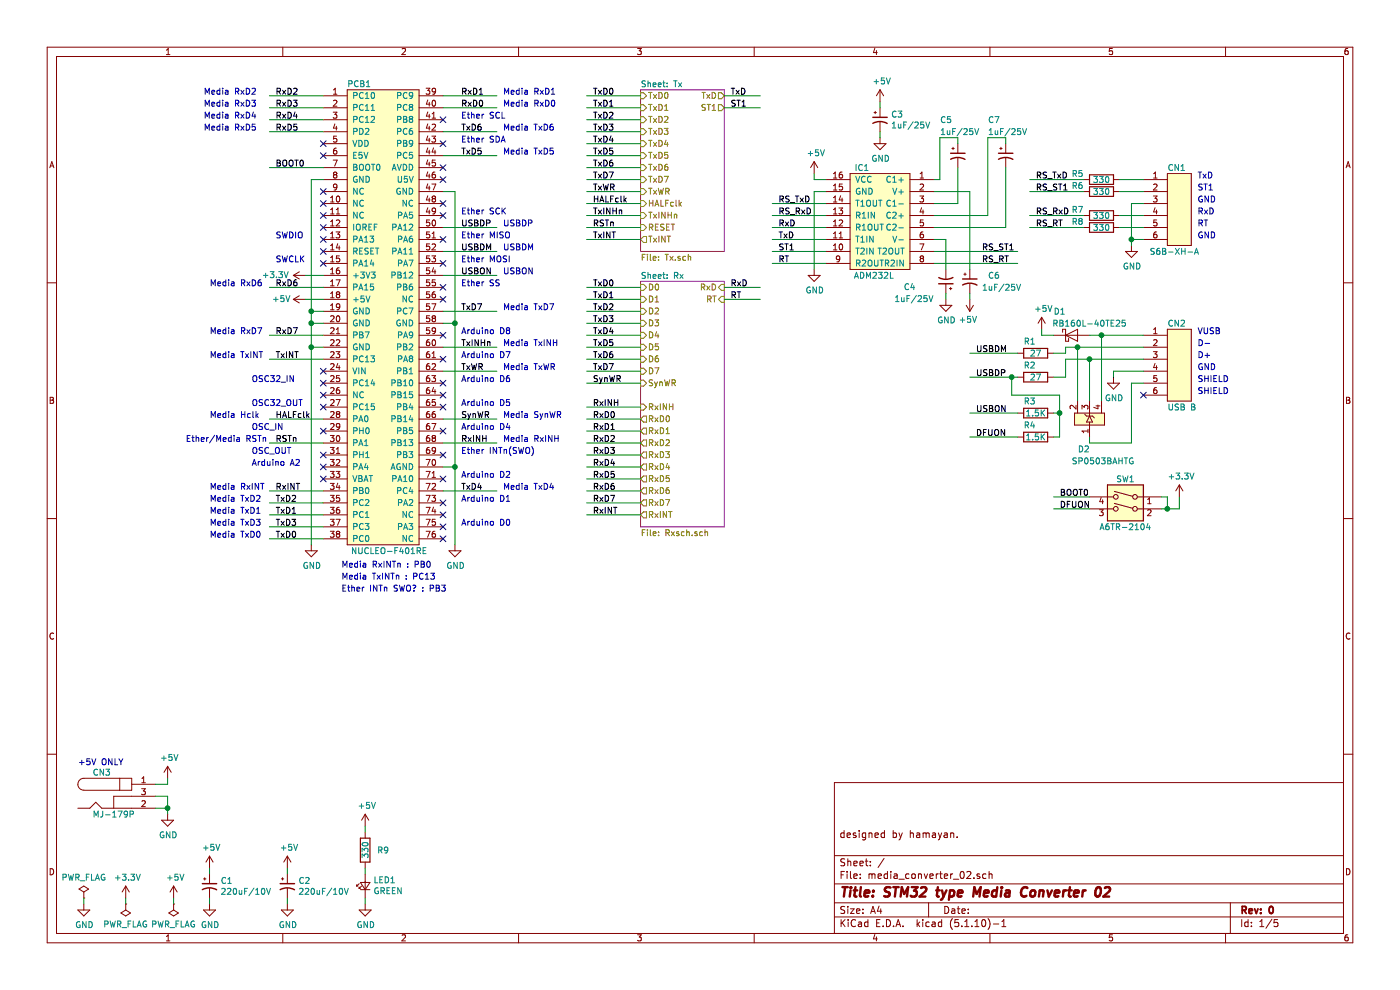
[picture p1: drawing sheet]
EESchema Schematic File Version 4
EELAYER 30 0
EELAYER END
$Descr A4 11693 8268
encoding utf-8
Sheet 1 5
Title "STM32 type Media Converter 02"
Date ""
Rev "0"
Comp ""
Comment1 "designed by hamayan."
Comment2 ""
Comment3 ""
Comment4 ""
$EndDescr
$Comp
L power:GND #PWR01
U 1 1
P 700 7550
F 0 "#PWR01" H 700 7300 50  0001 C CNN
F 1 "GND" H 705 7377 50  0000 C CNN
F 2 "" H 700 7550 50  0001 C CNN
F 3 "" H 700 7550 50  0001 C CNN
	1    700  7550
	1    0    0    -1  
$EndComp
$Comp
L power:PWR_FLAG #FLG01
U 1 1
P 700 7500
F 0 "#FLG01" H 700 7575 50  0001 C CNN
F 1 "PWR_FLAG" H 700 7673 50  0000 C CNN
F 2 "" H 700 7500 50  0001 C CNN
F 3 "~" H 700 7500 50  0001 C CNN
	1    700  7500
	1    0    0    -1  
$EndComp
Wire Wire Line
	700  7500 700  7550
$Comp
L capacitor:CP1_Small C1
U 1 1
P 1750 7400
F 0 "C1" H 1841 7446 50  0000 L CNN
F 1 "220uF/10V" H 1841 7355 50  0000 L CNN
F 2 "footprint:CP_Radial_D8.25mm_P3.80mm" H 1750 7400 50  0001 C CNN
F 3 "" H 1750 7400 50  0001 C CNN
	1    1750 7400
	1    0    0    -1  
$EndComp
$Comp
L power:GND #PWR05
U 1 1
P 1750 7550
F 0 "#PWR05" H 1750 7300 50  0001 C CNN
F 1 "GND" H 1755 7377 50  0000 C CNN
F 2 "" H 1750 7550 50  0001 C CNN
F 3 "" H 1750 7550 50  0001 C CNN
	1    1750 7550
	1    0    0    -1  
$EndComp
Wire Wire Line
	1750 7250 1750 7300
Wire Wire Line
	1750 7500 1750 7550
$Sheet
S 5350 2350 700  2050
U 6461D3AD
F0 "Rx" 50
F1 "Rxsch.sch" 50
F2 "D0" I L 5350 2400 50 
F3 "D1" I L 5350 2500 50 
F4 "D2" I L 5350 2600 50 
F5 "D3" I L 5350 2700 50 
F6 "D4" I L 5350 2800 50 
F7 "D5" I L 5350 2900 50 
F8 "D6" I L 5350 3000 50 
F9 "D7" I L 5350 3100 50 
F10 "SynWR" I L 5350 3200 50 
F11 "RxD" I R 6050 2400 50 
F12 "RT" I R 6050 2500 50 
F13 "RxINH" I L 5350 3400 50 
F14 "RxINT" O L 5350 4300 50 
F15 "RxD0" O L 5350 3500 50 
F16 "RxD1" O L 5350 3600 50 
F17 "RxD2" O L 5350 3700 50 
F18 "RxD3" O L 5350 3800 50 
F19 "RxD4" O L 5350 3900 50 
F20 "RxD5" O L 5350 4000 50 
F21 "RxD6" O L 5350 4100 50 
F22 "RxD7" O L 5350 4200 50 
$EndSheet
$Sheet
S 5350 750  700  1350
U 61D6B769
F0 "Tx" 50
F1 "Tx.sch" 50
F2 "TxD0" I L 5350 800 50 
F3 "TxD1" I L 5350 900 50 
F4 "TxD2" I L 5350 1000 50 
F5 "TxD3" I L 5350 1100 50 
F6 "TxD4" I L 5350 1200 50 
F7 "TxD5" I L 5350 1300 50 
F8 "TxD6" I L 5350 1400 50 
F9 "TxD7" I L 5350 1500 50 
F10 "TxWR" I L 5350 1600 50 
F11 "HALFclk" I L 5350 1700 50 
F12 "TxINHn" I L 5350 1800 50 
F13 "RESET" I L 5350 1900 50 
F14 "TxINT" O L 5350 2000 50 
F15 "TxD" O R 6050 800 50 
F16 "ST1" O R 6050 900 50 
$EndSheet
Text Notes 1550 3700 0    50   ~ 0
Ether/Media RSTn
Text Notes 3850 2200 0    50   ~ 0
Ether MOSI
Text Notes 3850 2000 0    50   ~ 0
Ether MISO
Text Notes 3850 1800 0    50   ~ 0
Ether SCK
Text Notes 3850 3800 0    50   ~ 0
Ether INTn(SWO)
Text Notes 3850 2400 0    50   ~ 0
Ether SS
Text Notes 3850 1000 0    50   ~ 0
Ether SCL
Text Notes 3850 1200 0    50   ~ 0
Ether SDA
Text Notes 4200 2600 0    50   ~ 0
Media TxD7
Text Notes 4200 1100 0    50   ~ 0
Media TxD6
Text Notes 4200 1300 0    50   ~ 0
Media TxD5
Text Notes 4200 4100 0    50   ~ 0
Media TxD4
Text Notes 1750 4400 0    50   ~ 0
Media TxD3
Text Notes 1750 4200 0    50   ~ 0
Media TxD2
Text Notes 1750 4300 0    50   ~ 0
Media TxD1
Text Notes 1750 4500 0    50   ~ 0
Media TxD0
Text Notes 4200 3100 0    50   ~ 0
Media TxWR
Text Notes 1750 3500 0    50   ~ 0
Media Hclk
Text Notes 4200 2900 0    50   ~ 0
Media TxINH
Text Notes 4200 900  0    50   ~ 0
Media RxD0
Text Notes 4200 800  0    50   ~ 0
Media RxD1
Text Notes 1700 800  0    50   ~ 0
Media RxD2
Text Notes 1700 900  0    50   ~ 0
Media RxD3
Text Notes 1700 1000 0    50   ~ 0
Media RxD4
Text Notes 1700 1100 0    50   ~ 0
Media RxD5
Text Notes 1750 2400 0    50   ~ 0
Media RxD6
Text Notes 1750 2800 0    50   ~ 0
Media RxD7
Text Notes 4200 3500 0    50   ~ 0
Media SynWR
Text Notes 4200 3700 0    50   ~ 0
Media RxINH
Text Notes 2100 3800 0    50   ~ 0
OSC_OUT
Text Notes 2100 3600 0    50   ~ 0
OSC_IN
$Comp
L power:GND #PWR010
U 1 1
P 2600 4550
F 0 "#PWR010" H 2600 4300 50  0001 C CNN
F 1 "GND" H 2605 4377 50  0000 C CNN
F 2 "" H 2600 4550 50  0001 C CNN
F 3 "" H 2600 4550 50  0001 C CNN
	1    2600 4550
	1    0    0    -1  
$EndComp
$Comp
L power:GND #PWR011
U 1 1
P 3800 4550
F 0 "#PWR011" H 3800 4300 50  0001 C CNN
F 1 "GND" H 3805 4377 50  0000 C CNN
F 2 "" H 3800 4550 50  0001 C CNN
F 3 "" H 3800 4550 50  0001 C CNN
	1    3800 4550
	1    0    0    -1  
$EndComp
$Comp
L power:+5V #PWR09
U 1 1
P 2550 2500
F 0 "#PWR09" H 2550 2350 50  0001 C CNN
F 1 "+5V" V 2550 2700 50  0000 C CNN
F 2 "" H 2550 2500 50  0001 C CNN
F 3 "" H 2550 2500 50  0001 C CNN
	1    2550 2500
	0    -1   -1   0   
$EndComp
Wire Wire Line
	2250 1400 2700 1400
Text Label 2300 1400 0    50   ~ 0
BOOT0
Wire Wire Line
	3700 800  4150 800 
Wire Wire Line
	3700 900  4150 900 
Wire Wire Line
	3700 1100 4150 1100
Wire Wire Line
	3700 1300 4150 1300
Wire Wire Line
	3700 2600 4150 2600
Wire Wire Line
	3700 2900 4150 2900
Wire Wire Line
	3700 3100 4150 3100
Wire Wire Line
	3700 4100 4150 4100
Text Label 3850 800  0    50   ~ 0
RxD1
Text Label 3850 900  0    50   ~ 0
RxD0
Text Label 3850 1100 0    50   ~ 0
TxD6
Text Label 3850 1300 0    50   ~ 0
TxD5
Text Label 3850 2600 0    50   ~ 0
TxD7
Text Label 3850 2900 0    50   ~ 0
TxINHn
Text Label 3850 3100 0    50   ~ 0
TxWR
Text Label 3850 4100 0    50   ~ 0
TxD4
Wire Wire Line
	2250 800  2700 800 
Wire Wire Line
	2250 900  2700 900 
Wire Wire Line
	2250 1000 2700 1000
Wire Wire Line
	2250 1100 2700 1100
Wire Wire Line
	2250 2400 2700 2400
Wire Wire Line
	2250 2800 2700 2800
Wire Wire Line
	2250 3500 2700 3500
Wire Wire Line
	2250 3700 2700 3700
Wire Wire Line
	2250 4200 2700 4200
Wire Wire Line
	2250 4300 2700 4300
Wire Wire Line
	2250 4400 2700 4400
Wire Wire Line
	2250 4500 2700 4500
Text Label 2300 800  0    50   ~ 0
RxD2
Text Label 2300 900  0    50   ~ 0
RxD3
Text Label 2300 1000 0    50   ~ 0
RxD4
Text Label 2300 1100 0    50   ~ 0
RxD5
Text Label 2300 2400 0    50   ~ 0
RxD6
Text Label 2300 2800 0    50   ~ 0
RxD7
Text Label 2300 3500 0    50   ~ 0
HALFclk
Text Label 2300 3700 0    50   ~ 0
RSTn
Text Label 2300 4200 0    50   ~ 0
TxD2
Text Label 2300 4300 0    50   ~ 0
TxD1
Text Label 2300 4400 0    50   ~ 0
TxD3
Text Label 2300 4500 0    50   ~ 0
TxD0
Wire Wire Line
	2250 3000 2700 3000
Wire Wire Line
	2250 4100 2700 4100
Text Label 2300 3000 0    50   ~ 0
TxINT
Text Label 2300 4100 0    50   ~ 0
RxINT
Text Notes 2850 4750 0    50   ~ 0
Media RxINTn : PB0
Text Notes 2850 4850 0    50   ~ 0
Media TxINTn : PC13
Text Notes 2850 4950 0    50   ~ 0
Ether INTn SWO? : PB3
Text Notes 2300 2000 0    50   ~ 0
SWDIO
Text Notes 2300 2200 0    50   ~ 0
SWCLK
Wire Wire Line
	4900 1300 5350 1300
Text Label 4950 1300 0    50   ~ 0
TxD5
Wire Wire Line
	4900 1400 5350 1400
Text Label 4950 1400 0    50   ~ 0
TxD6
Wire Wire Line
	4900 3600 5350 3600
Wire Wire Line
	4900 3500 5350 3500
Text Label 4950 3600 0    50   ~ 0
RxD1
Text Label 4950 3500 0    50   ~ 0
RxD0
Wire Wire Line
	4900 1500 5350 1500
Text Label 4950 1500 0    50   ~ 0
TxD7
Wire Wire Line
	4900 1800 5350 1800
Wire Wire Line
	4900 1600 5350 1600
Text Label 4950 1600 0    50   ~ 0
TxWR
Wire Wire Line
	4900 1200 5350 1200
Text Label 4950 1200 0    50   ~ 0
TxD4
Text Label 4950 3700 0    50   ~ 0
RxD2
Text Label 4950 3800 0    50   ~ 0
RxD3
Text Label 4950 3900 0    50   ~ 0
RxD4
Text Label 4950 4000 0    50   ~ 0
RxD5
Wire Wire Line
	4900 3700 5350 3700
Wire Wire Line
	4900 3800 5350 3800
Wire Wire Line
	4900 3900 5350 3900
Wire Wire Line
	4900 4000 5350 4000
Text Label 4950 1000 0    50   ~ 0
TxD2
Text Label 4950 900  0    50   ~ 0
TxD1
Text Label 4950 1100 0    50   ~ 0
TxD3
Text Label 4950 800  0    50   ~ 0
TxD0
Wire Wire Line
	4900 800  5350 800 
Wire Wire Line
	4900 900  5350 900 
Wire Wire Line
	4900 1000 5350 1000
Wire Wire Line
	4900 1100 5350 1100
Text Label 4950 1700 0    50   ~ 0
HALFclk
Text Label 4950 1900 0    50   ~ 0
RSTn
Text Label 4950 2000 0    50   ~ 0
TxINT
Text Label 4950 4300 0    50   ~ 0
RxINT
Wire Wire Line
	4900 4300 5350 4300
Wire Wire Line
	4900 1900 5350 1900
Wire Wire Line
	4900 2000 5350 2000
Wire Wire Line
	4900 4200 5350 4200
Text Label 4950 4200 0    50   ~ 0
RxD7
Wire Wire Line
	4900 4100 5350 4100
Text Label 4950 4100 0    50   ~ 0
RxD6
Wire Wire Line
	4900 2900 5350 2900
Wire Wire Line
	4900 3000 5350 3000
Text Label 4950 3000 0    50   ~ 0
TxD6
Wire Wire Line
	4900 3100 5350 3100
Text Label 4950 3100 0    50   ~ 0
TxD7
Wire Wire Line
	4900 2800 5350 2800
Text Label 4950 2800 0    50   ~ 0
TxD4
Text Label 4950 2600 0    50   ~ 0
TxD2
Text Label 4950 2500 0    50   ~ 0
TxD1
Text Label 4950 2700 0    50   ~ 0
TxD3
Text Label 4950 2400 0    50   ~ 0
TxD0
Wire Wire Line
	4900 2400 5350 2400
Wire Wire Line
	4900 2500 5350 2500
Wire Wire Line
	4900 2600 5350 2600
Wire Wire Line
	4900 2700 5350 2700
Wire Wire Line
	3700 3700 4150 3700
Text Label 3850 3700 0    50   ~ 0
RxINH
Wire Wire Line
	4900 3400 5350 3400
Text Label 4950 3400 0    50   ~ 0
RxINH
Wire Wire Line
	3700 3500 4150 3500
Text Label 3850 3500 0    50   ~ 0
SynWR
Wire Wire Line
	4900 3200 5350 3200
Text Label 4950 3200 0    50   ~ 0
SynWR
Wire Wire Line
	4900 1700 5350 1700
Text Label 4950 2900 0    50   ~ 0
TxD5
Text Notes 4200 1900 0    50   ~ 0
USBDP
Text Notes 4200 2100 0    50   ~ 0
USBDM
Text Notes 4200 2300 0    50   ~ 0
USBON
Text Notes 2100 3200 0    50   ~ 0
OSC32_IN
Text Notes 2100 3400 0    50   ~ 0
OSC32_OUT
Wire Wire Line
	3700 1900 4150 1900
Wire Wire Line
	3700 2100 4150 2100
Text Label 3850 1900 0    50   ~ 0
USBDP
Text Label 3850 2100 0    50   ~ 0
USBDM
Wire Wire Line
	3700 2300 4150 2300
Text Label 3850 2300 0    50   ~ 0
USBON
Text Notes 1750 3000 0    50   ~ 0
Media TxINT
Text Notes 1750 4100 0    50   ~ 0
Media RxINT
$Comp
L IC:ADM232L IC1
U 1 1
P 7350 1850
F 0 "IC1" H 7500 2300 50  0000 C CNN
F 1 "ADM232L" H 7400 1400 50  0000 C CNN
F 2 "footprint:ic_DIP-16_W7.62mm" H 7300 1900 60  0001 C CNN
F 3 "" H 7300 1900 60  0001 C CNN
	1    7350 1850
	-1   0    0    -1  
$EndComp
$Comp
L capacitor:CP1_Small C3
U 1 1
P 7350 1000
F 0 "C3" H 7441 1046 50  0000 L CNN
F 1 "1uF/25V" H 7441 955 50  0000 L CNN
F 2 "footprint:CP_D3R5_P2R5" H 7350 1000 50  0001 C CNN
F 3 "" H 7350 1000 50  0001 C CNN
	1    7350 1000
	1    0    0    -1  
$EndComp
$Comp
L power:+5V #PWR014
U 1 1
P 7350 850
F 0 "#PWR014" H 7350 700 50  0001 C CNN
F 1 "+5V" H 7365 1023 50  0000 C CNN
F 2 "" H 7350 850 50  0001 C CNN
F 3 "" H 7350 850 50  0001 C CNN
	1    7350 850 
	1    0    0    -1  
$EndComp
$Comp
L power:GND #PWR015
U 1 1
P 7350 1150
F 0 "#PWR015" H 7350 900 50  0001 C CNN
F 1 "GND" H 7355 977 50  0000 C CNN
F 2 "" H 7350 1150 50  0001 C CNN
F 3 "" H 7350 1150 50  0001 C CNN
	1    7350 1150
	1    0    0    -1  
$EndComp
Wire Wire Line
	7350 850  7350 900 
Wire Wire Line
	7350 1100 7350 1150
$Comp
L capacitor:CP1_Small C5
U 1 1
P 8000 1300
F 0 "C5" H 7850 1600 50  0000 L CNN
F 1 "1uF/25V" H 7850 1500 50  0000 L CNN
F 2 "footprint:CP_D3R5_P2R5" H 8000 1300 50  0001 C CNN
F 3 "" H 8000 1300 50  0001 C CNN
	1    8000 1300
	1    0    0    -1  
$EndComp
Wire Wire Line
	7800 1500 7850 1500
Wire Wire Line
	7850 1500 7850 1150
Wire Wire Line
	7850 1150 8000 1150
Wire Wire Line
	8000 1150 8000 1200
Wire Wire Line
	8000 1700 7800 1700
Wire Wire Line
	8000 1400 8000 1700
$Comp
L capacitor:CP1_Small C7
U 1 1
P 8400 1300
F 0 "C7" H 8250 1600 50  0000 L CNN
F 1 "1uF/25V" H 8250 1500 50  0000 L CNN
F 2 "footprint:CP_D3R5_P2R5" H 8400 1300 50  0001 C CNN
F 3 "" H 8400 1300 50  0001 C CNN
	1    8400 1300
	1    0    0    -1  
$EndComp
Wire Wire Line
	7800 1800 8250 1800
Wire Wire Line
	8250 1800 8250 1150
Wire Wire Line
	8250 1150 8400 1150
Wire Wire Line
	8400 1150 8400 1200
Wire Wire Line
	7800 1900 8400 1900
Wire Wire Line
	8400 1900 8400 1400
$Comp
L capacitor:CP1_Small C4
U 1 1
P 7900 2350
F 0 "C4" H 8150 2400 50  0000 L CNN
F 1 "1uF/25V" H 8000 2500 50  0000 L CNN
F 2 "footprint:CP_D3R5_P2R5" H 7900 2350 50  0001 C CNN
F 3 "" H 7900 2350 50  0001 C CNN
	1    7900 2350
	-1   0    0    1   
$EndComp
Wire Wire Line
	7900 2250 7900 2000
Wire Wire Line
	7900 2000 7800 2000
$Comp
L power:GND #PWR016
U 1 1
P 7900 2500
F 0 "#PWR016" H 7900 2250 50  0001 C CNN
F 1 "GND" H 7905 2327 50  0000 C CNN
F 2 "" H 7900 2500 50  0001 C CNN
F 3 "" H 7900 2500 50  0001 C CNN
	1    7900 2500
	1    0    0    -1  
$EndComp
Wire Wire Line
	7900 2450 7900 2500
$Comp
L capacitor:CP1_Small C6
U 1 1
P 8100 2350
F 0 "C6" H 8250 2400 50  0000 L CNN
F 1 "1uF/25V" H 8200 2300 50  0000 L CNN
F 2 "footprint:CP_D3R5_P2R5" H 8100 2350 50  0001 C CNN
F 3 "" H 8100 2350 50  0001 C CNN
	1    8100 2350
	1    0    0    -1  
$EndComp
Wire Wire Line
	8100 2250 8100 1600
Wire Wire Line
	8100 1600 7800 1600
$Comp
L power:+5V #PWR017
U 1 1
P 8100 2500
F 0 "#PWR017" H 8100 2350 50  0001 C CNN
F 1 "+5V" H 8115 2673 50  0000 C CNN
F 2 "" H 8100 2500 50  0001 C CNN
F 3 "" H 8100 2500 50  0001 C CNN
	1    8100 2500
	-1   0    0    1   
$EndComp
Wire Wire Line
	8100 2450 8100 2500
Wire Wire Line
	7800 2200 8500 2200
Text Label 8200 2100 0    50   ~ 0
RS_ST1
Wire Wire Line
	7800 2100 8500 2100
Text Label 8200 2200 0    50   ~ 0
RS_RT
Wire Wire Line
	6900 2200 6450 2200
Wire Wire Line
	6900 2100 6450 2100
Wire Wire Line
	6900 2000 6450 2000
Wire Wire Line
	6900 1900 6450 1900
Wire Wire Line
	6900 1800 6450 1800
Wire Wire Line
	6900 1700 6450 1700
$Comp
L power:+5V #PWR012
U 1 1
P 6800 1450
F 0 "#PWR012" H 6800 1300 50  0001 C CNN
F 1 "+5V" H 6815 1623 50  0000 C CNN
F 2 "" H 6800 1450 50  0001 C CNN
F 3 "" H 6800 1450 50  0001 C CNN
	1    6800 1450
	1    0    0    -1  
$EndComp
Wire Wire Line
	6900 1500 6800 1500
Wire Wire Line
	6800 1500 6800 1450
$Comp
L power:GND #PWR013
U 1 1
P 6800 2250
F 0 "#PWR013" H 6800 2000 50  0001 C CNN
F 1 "GND" H 6805 2077 50  0000 C CNN
F 2 "" H 6800 2250 50  0001 C CNN
F 3 "" H 6800 2250 50  0001 C CNN
	1    6800 2250
	1    0    0    -1  
$EndComp
Wire Wire Line
	6800 2250 6800 1600
Wire Wire Line
	6800 1600 6900 1600
Text Label 6500 2200 0    50   ~ 0
RT
Text Label 6500 2100 0    50   ~ 0
ST1
Text Label 6500 2000 0    50   ~ 0
TxD
Text Label 6500 1700 0    50   ~ 0
RS_TxD
Text Label 6500 1800 0    50   ~ 0
RS_RxD
Text Label 6500 1900 0    50   ~ 0
RxD
$Comp
L connectors:6PIN CN1
U 1 1
P 9850 1750
F 0 "CN1" H 9750 2100 50  0000 L CNN
F 1 "S6B-XH-A" H 9600 1400 50  0000 L CNN
F 2 "footprint:cn_S6B-XH-A" H 9850 500 60  0001 C CNN
F 3 "" H 9850 500 60  0001 C CNN
	1    9850 1750
	1    0    0    -1  
$EndComp
$Comp
L power:GND #PWR020
U 1 1
P 9450 2050
F 0 "#PWR020" H 9450 1800 50  0001 C CNN
F 1 "GND" H 9455 1877 50  0000 C CNN
F 2 "" H 9450 2050 50  0001 C CNN
F 3 "" H 9450 2050 50  0001 C CNN
	1    9450 2050
	1    0    0    -1  
$EndComp
Wire Wire Line
	9450 1700 9550 1700
Text Notes 10000 1500 0    50   ~ 0
TxD
Text Notes 10000 1600 0    50   ~ 0
ST1
Text Notes 10000 1700 0    50   ~ 0
GND
Text Notes 10000 2000 0    50   ~ 0
GND
Text Notes 10000 1800 0    50   ~ 0
RxD
Text Notes 10000 1900 0    50   ~ 0
RT
$Comp
L register:R R5
U 1 1
P 9200 1500
F 0 "R5" V 9150 1300 50  0000 C CNN
F 1 "330" V 9200 1500 50  0000 C CNN
F 2 "footprint:C_0603" V 9130 1500 50  0001 C CNN
F 3 "" H 9200 1500 50  0001 C CNN
	1    9200 1500
	0    1    1    0   
$EndComp
$Comp
L register:R R6
U 1 1
P 9200 1600
F 0 "R6" V 9150 1400 50  0000 C CNN
F 1 "330" V 9200 1600 50  0000 C CNN
F 2 "footprint:C_0603" V 9130 1600 50  0001 C CNN
F 3 "" H 9200 1600 50  0001 C CNN
	1    9200 1600
	0    1    1    0   
$EndComp
$Comp
L register:R R7
U 1 1
P 9200 1800
F 0 "R7" V 9150 1600 50  0000 C CNN
F 1 "330" V 9200 1800 50  0000 C CNN
F 2 "footprint:C_0603" V 9130 1800 50  0001 C CNN
F 3 "" H 9200 1800 50  0001 C CNN
	1    9200 1800
	0    1    1    0   
$EndComp
$Comp
L register:R R8
U 1 1
P 9200 1900
F 0 "R8" V 9150 1700 50  0000 C CNN
F 1 "330" V 9200 1900 50  0000 C CNN
F 2 "footprint:C_0603" V 9130 1900 50  0001 C CNN
F 3 "" H 9200 1900 50  0001 C CNN
	1    9200 1900
	0    1    1    0   
$EndComp
Wire Wire Line
	9550 1500 9350 1500
Wire Wire Line
	9550 1600 9350 1600
Wire Wire Line
	9550 1800 9350 1800
Wire Wire Line
	9550 1900 9350 1900
Wire Wire Line
	9050 1500 8600 1500
Text Label 8650 1500 0    50   ~ 0
RS_TxD
Text Label 8650 1600 0    50   ~ 0
RS_ST1
Wire Wire Line
	8600 1600 9050 1600
Wire Wire Line
	8600 1900 9050 1900
Text Label 8650 1900 0    50   ~ 0
RS_RT
Wire Wire Line
	9050 1800 8600 1800
Text Label 8650 1800 0    50   ~ 0
RS_RxD
Wire Wire Line
	6350 800  6050 800 
Text Label 6100 800  0    50   ~ 0
TxD
Wire Wire Line
	6350 900  6050 900 
Text Label 6100 900  0    50   ~ 0
ST1
Wire Wire Line
	6350 2500 6050 2500
Text Label 6100 2500 0    50   ~ 0
RT
Wire Wire Line
	6350 2400 6050 2400
Text Label 6100 2400 0    50   ~ 0
RxD
$Comp
L pcb:NUCLEO64_UM1724 PCB1
U 1 1
P 3200 2550
F 0 "PCB1" H 3000 4400 50  0000 C CNN
F 1 "NUCLEO-F401RE" H 3250 500 50  0000 C CNN
F 2 "footprint:pcb_Nucleo_Extension_001" H 3200 2550 50  0001 C CNN
F 3 "" H 3200 2550 50  0001 C CNN
	1    3200 2550
	1    0    0    -1  
$EndComp
Wire Wire Line
	2600 4550 2600 2900
Wire Wire Line
	2600 2900 2700 2900
Wire Wire Line
	2600 2900 2600 2700
Wire Wire Line
	2600 2700 2700 2700
Connection ~ 2600 2900
Wire Wire Line
	2600 2700 2600 2600
Wire Wire Line
	2600 2600 2700 2600
Connection ~ 2600 2700
Wire Wire Line
	2600 2600 2600 1500
Wire Wire Line
	2600 1500 2700 1500
Connection ~ 2600 2600
NoConn ~ 2700 1200
NoConn ~ 2700 1300
NoConn ~ 2700 1600
NoConn ~ 2700 1700
NoConn ~ 2700 1800
NoConn ~ 2700 1900
NoConn ~ 2700 2000
NoConn ~ 2700 2100
NoConn ~ 2700 2200
NoConn ~ 2700 3100
NoConn ~ 2700 3200
NoConn ~ 2700 3300
NoConn ~ 2700 3400
NoConn ~ 2700 3600
NoConn ~ 2700 3800
NoConn ~ 2700 3900
NoConn ~ 2700 4000
Wire Wire Line
	3800 4550 3800 3900
Wire Wire Line
	3800 3900 3700 3900
Wire Wire Line
	3800 3900 3800 2700
Wire Wire Line
	3800 2700 3700 2700
Connection ~ 3800 3900
Wire Wire Line
	3800 2700 3800 1600
Wire Wire Line
	3800 1600 3700 1600
Connection ~ 3800 2700
NoConn ~ 3700 1000
NoConn ~ 3700 1200
NoConn ~ 3700 1400
NoConn ~ 3700 1500
NoConn ~ 3700 1700
NoConn ~ 3700 1800
NoConn ~ 3700 2000
NoConn ~ 3700 2200
NoConn ~ 3700 2400
NoConn ~ 3700 2500
NoConn ~ 3700 2800
NoConn ~ 3700 3000
NoConn ~ 3700 3200
NoConn ~ 3700 3400
NoConn ~ 3700 3600
NoConn ~ 3700 3800
NoConn ~ 3700 4000
NoConn ~ 3700 4200
NoConn ~ 3700 4300
NoConn ~ 3700 4400
NoConn ~ 3700 4500
Text Label 4950 1800 0    50   ~ 0
TxINHn
$Comp
L connectors:6PIN CN2
U 1 1
P 9850 3050
F 0 "CN2" H 9750 3400 50  0000 L CNN
F 1 "USB B" H 9750 2700 50  0000 L CNN
F 2 "footprint:cn_USB_B" H 9850 1800 60  0001 C CNN
F 3 "" H 9850 1800 60  0001 C CNN
	1    9850 3050
	1    0    0    -1  
$EndComp
Text Notes 10000 3100 0    50   ~ 0
GND
Text Notes 10000 3200 0    50   ~ 0
SHIELD
Text Notes 10000 3300 0    50   ~ 0
SHIELD
Text Notes 10000 3000 0    50   ~ 0
D+
Text Notes 10000 2900 0    50   ~ 0
D-
Text Notes 10000 2800 0    50   ~ 0
VUSB
$Comp
L diode:SP0503BAHTG D2
U 1 1
P 9100 3500
F 0 "D2" H 9000 3250 50  0000 L CNN
F 1 "SP0503BAHTG" H 8950 3150 50  0000 L CNN
F 2 "footprint:d_SP0503BAHT" H 9100 3500 60  0001 C CNN
F 3 "" H 9100 3500 60  0001 C CNN
	1    9100 3500
	1    0    0    -1  
$EndComp
Wire Wire Line
	9100 3700 9100 3650
Wire Wire Line
	9100 3700 9450 3700
Wire Wire Line
	9550 3200 9450 3200
Wire Wire Line
	9200 3350 9200 2800
Wire Wire Line
	9200 2800 9550 2800
Wire Wire Line
	9100 3350 9100 3000
Wire Wire Line
	9100 3000 9550 3000
Wire Wire Line
	9000 3350 9000 2900
Wire Wire Line
	9000 2900 9550 2900
$Comp
L power:GND #PWR019
U 1 1
P 9300 3150
F 0 "#PWR019" H 9300 2900 50  0001 C CNN
F 1 "GND" H 9305 2977 50  0000 C CNN
F 2 "" H 9300 3150 50  0001 C CNN
F 3 "" H 9300 3150 50  0001 C CNN
	1    9300 3150
	1    0    0    -1  
$EndComp
Wire Wire Line
	9300 3100 9300 3150
Wire Wire Line
	9300 3100 9550 3100
$Comp
L diode:Schottky D1
U 1 1
P 8950 2800
F 0 "D1" H 8850 3000 50  0000 C CNN
F 1 "RB160L-40TE25" H 9100 2900 50  0000 C CNN
F 2 "footprint:d_SX34F" H 8950 2800 50  0001 C CNN
F 3 "" H 8950 2800 50  0001 C CNN
	1    8950 2800
	1    0    0    -1  
$EndComp
Wire Wire Line
	9200 2800 9100 2800
Connection ~ 9200 2800
$Comp
L power:+5V #PWR018
U 1 1
P 8700 2750
F 0 "#PWR018" H 8700 2600 50  0001 C CNN
F 1 "+5V" H 8715 2923 50  0000 C CNN
F 2 "" H 8700 2750 50  0001 C CNN
F 3 "" H 8700 2750 50  0001 C CNN
	1    8700 2750
	1    0    0    -1  
$EndComp
Wire Wire Line
	8700 2800 8700 2750
Wire Wire Line
	8700 2800 8800 2800
$Comp
L register:R R1
U 1 1
P 8650 2950
F 0 "R1" V 8550 2900 50  0000 C CNN
F 1 "27" V 8650 2950 50  0000 C CNN
F 2 "footprint:C_0603" V 8580 2950 50  0001 C CNN
F 3 "" H 8650 2950 50  0001 C CNN
	1    8650 2950
	0    1    1    0   
$EndComp
$Comp
L register:R R2
U 1 1
P 8650 3150
F 0 "R2" V 8550 3100 50  0000 C CNN
F 1 "27" V 8650 3150 50  0000 C CNN
F 2 "footprint:C_0603" V 8580 3150 50  0001 C CNN
F 3 "" H 8650 3150 50  0001 C CNN
	1    8650 3150
	0    1    1    0   
$EndComp
$Comp
L register:R R3
U 1 1
P 8650 3450
F 0 "R3" V 8550 3400 50  0000 C CNN
F 1 "1.5K" V 8650 3450 50  0000 C CNN
F 2 "footprint:C_0603" V 8580 3450 50  0001 C CNN
F 3 "" H 8650 3450 50  0001 C CNN
	1    8650 3450
	0    1    1    0   
$EndComp
$Comp
L register:R R4
U 1 1
P 8650 3650
F 0 "R4" V 8550 3600 50  0000 C CNN
F 1 "1.5K" V 8650 3650 50  0000 C CNN
F 2 "footprint:C_0603" V 8580 3650 50  0001 C CNN
F 3 "" H 8650 3650 50  0001 C CNN
	1    8650 3650
	0    1    1    0   
$EndComp
Wire Wire Line
	8800 3450 8850 3450
Wire Wire Line
	8850 3450 8850 3650
Wire Wire Line
	8850 3650 8800 3650
Wire Wire Line
	8850 3450 8850 3300
Wire Wire Line
	8850 3300 8450 3300
Wire Wire Line
	8450 3300 8450 3150
Wire Wire Line
	8450 3150 8500 3150
Connection ~ 8850 3450
Wire Wire Line
	8800 3150 8900 3150
Wire Wire Line
	8900 3150 8900 3000
Wire Wire Line
	8900 3000 9100 3000
Connection ~ 9100 3000
Wire Wire Line
	8800 2950 8900 2950
Wire Wire Line
	8900 2950 8900 2900
Wire Wire Line
	8900 2900 9000 2900
Connection ~ 9000 2900
Wire Wire Line
	8500 2950 8100 2950
Wire Wire Line
	8450 3150 8100 3150
Connection ~ 8450 3150
Text Label 8150 2950 0    50   ~ 0
USBDM
Text Label 8150 3150 0    50   ~ 0
USBDP
Wire Wire Line
	8500 3450 8100 3450
Wire Wire Line
	8500 3650 8100 3650
Text Label 8150 3450 0    50   ~ 0
USBON
Text Label 8150 3650 0    50   ~ 0
DFUON
$Comp
L switches:SW_DIP_x02 SW1
U 1 1
P 9400 4250
F 0 "SW1" H 9400 4500 50  0000 C CNN
F 1 "A6TR-2104" H 9400 4100 50  0000 C CNN
F 2 "footprint:sw_A6TR-2104" H 9400 4250 50  0001 C CNN
F 3 "" H 9400 4250 50  0001 C CNN
	1    9400 4250
	-1   0    0    -1  
$EndComp
$Comp
L capacitor:CP1_Small C2
U 1 1
P 2400 7400
F 0 "C2" H 2491 7446 50  0000 L CNN
F 1 "220uF/10V" H 2491 7355 50  0000 L CNN
F 2 "footprint:CP_Radial_D8.25mm_P3.80mm" H 2400 7400 50  0001 C CNN
F 3 "" H 2400 7400 50  0001 C CNN
	1    2400 7400
	1    0    0    -1  
$EndComp
$Comp
L power:GND #PWR07
U 1 1
P 2400 7550
F 0 "#PWR07" H 2400 7300 50  0001 C CNN
F 1 "GND" H 2405 7377 50  0000 C CNN
F 2 "" H 2400 7550 50  0001 C CNN
F 3 "" H 2400 7550 50  0001 C CNN
	1    2400 7550
	1    0    0    -1  
$EndComp
Wire Wire Line
	2400 7500 2400 7550
Wire Wire Line
	2400 7250 2400 7300
$Comp
L power:+3.3V #PWR08
U 1 1
P 2550 2300
F 0 "#PWR08" H 2550 2150 50  0001 C CNN
F 1 "+3.3V" V 2550 2550 50  0000 C CNN
F 2 "" H 2550 2300 50  0001 C CNN
F 3 "" H 2550 2300 50  0001 C CNN
	1    2550 2300
	0    -1   -1   0   
$EndComp
$Comp
L power:+3.3V #PWR021
U 1 1
P 9850 4150
F 0 "#PWR021" H 9850 4000 50  0001 C CNN
F 1 "+3.3V" H 9865 4323 50  0000 C CNN
F 2 "" H 9850 4150 50  0001 C CNN
F 3 "" H 9850 4150 50  0001 C CNN
	1    9850 4150
	1    0    0    -1  
$EndComp
Wire Wire Line
	9700 4150 9750 4150
Wire Wire Line
	9750 4150 9750 4250
Wire Wire Line
	9750 4250 9700 4250
Wire Wire Line
	9750 4250 9850 4250
Wire Wire Line
	9850 4250 9850 4150
Connection ~ 9750 4250
Wire Wire Line
	9100 4150 8800 4150
Wire Wire Line
	9100 4250 8800 4250
Text Label 8850 4150 0    50   ~ 0
BOOT0
Text Label 8850 4250 0    50   ~ 0
DFUON
$Comp
L power:PWR_FLAG #FLG0101
U 1 1
P 1050 7550
F 0 "#FLG0101" H 1050 7625 50  0001 C CNN
F 1 "PWR_FLAG" H 1050 7723 50  0000 C CNN
F 2 "" H 1050 7550 50  0001 C CNN
F 3 "~" H 1050 7550 50  0001 C CNN
	1    1050 7550
	-1   0    0    1   
$EndComp
$Comp
L power:+3.3V #PWR0123
U 1 1
P 1050 7500
F 0 "#PWR0123" H 1050 7350 50  0001 C CNN
F 1 "+3.3V" H 1065 7673 50  0000 C CNN
F 2 "" H 1050 7500 50  0001 C CNN
F 3 "" H 1050 7500 50  0001 C CNN
	1    1050 7500
	1    0    0    -1  
$EndComp
$Comp
L power:PWR_FLAG #FLG0102
U 1 1
P 1450 7550
F 0 "#FLG0102" H 1450 7625 50  0001 C CNN
F 1 "PWR_FLAG" H 1450 7723 50  0000 C CNN
F 2 "" H 1450 7550 50  0001 C CNN
F 3 "~" H 1450 7550 50  0001 C CNN
	1    1450 7550
	-1   0    0    1   
$EndComp
$Comp
L power:+5V #PWR0124
U 1 1
P 1450 7500
F 0 "#PWR0124" H 1450 7350 50  0001 C CNN
F 1 "+5V" H 1465 7673 50  0000 C CNN
F 2 "" H 1450 7500 50  0001 C CNN
F 3 "" H 1450 7500 50  0001 C CNN
	1    1450 7500
	1    0    0    -1  
$EndComp
Wire Wire Line
	1450 7500 1450 7550
Wire Wire Line
	1050 7500 1050 7550
Wire Wire Line
	2700 2300 2550 2300
Wire Wire Line
	2700 2500 2550 2500
$Comp
L power:+5V #PWR0102
U 1 1
P 2400 7250
F 0 "#PWR0102" H 2400 7100 50  0001 C CNN
F 1 "+5V" H 2415 7423 50  0000 C CNN
F 2 "" H 2400 7250 50  0001 C CNN
F 3 "" H 2400 7250 50  0001 C CNN
	1    2400 7250
	1    0    0    -1  
$EndComp
$Comp
L LED:LED LED1
U 1 1
P 3050 7400
F 0 "LED1" V 3096 7332 50  0000 R CNN
F 1 "GREEN" V 3005 7332 50  0000 R CNN
F 2 "footprint:LED_D3.0mm" V 3050 7400 50  0001 C CNN
F 3 "" V 3050 7400 50  0001 C CNN
	1    3050 7400
	0    -1   -1   0   
$EndComp
$Comp
L power:GND #PWR03
U 1 1
P 3050 7550
F 0 "#PWR03" H 3050 7300 50  0001 C CNN
F 1 "GND" H 3055 7377 50  0000 C CNN
F 2 "" H 3050 7550 50  0001 C CNN
F 3 "" H 3050 7550 50  0001 C CNN
	1    3050 7550
	1    0    0    -1  
$EndComp
$Comp
L register:R R9
U 1 1
P 3050 7100
F 0 "R9" H 3200 7100 50  0000 C CNN
F 1 "330" V 3050 7100 50  0000 C CNN
F 2 "footprint:C_0603" V 2980 7100 50  0001 C CNN
F 3 "" H 3050 7100 50  0001 C CNN
	1    3050 7100
	1    0    0    -1  
$EndComp
Wire Wire Line
	3050 6900 3050 6950
Wire Wire Line
	3050 7250 3050 7300
Wire Wire Line
	3050 7500 3050 7550
Text Notes 3850 4400 0    50   ~ 0
Arduino D0
Text Notes 3850 4200 0    50   ~ 0
Arduino D1
Text Notes 3850 4000 0    50   ~ 0
Arduino D2
Text Notes 3850 3600 0    50   ~ 0
Arduino D4
Text Notes 3850 3400 0    50   ~ 0
Arduino D5
Text Notes 3850 3200 0    50   ~ 0
Arduino D6
Text Notes 3850 3000 0    50   ~ 0
Arduino D7
Text Notes 3850 2800 0    50   ~ 0
Arduino D8
Text Notes 2100 3900 0    50   ~ 0
Arduino A2
NoConn ~ 3700 3300
$Comp
L connectors:MJ-179P CN3
U 1 1
P 1000 6650
F 0 "CN3" H 850 6850 50  0000 C CNN
F 1 "MJ-179P" H 950 6500 50  0000 C CNN
F 2 "footprint:cn_MJ-179P" H 1000 6650 50  0001 C CNN
F 3 "" H 1000 6650 50  0001 C CNN
	1    1000 6650
	1    0    0    -1  
$EndComp
$Comp
L power:+5V #PWR06
U 1 1
P 1400 6500
F 0 "#PWR06" H 1400 6350 50  0001 C CNN
F 1 "+5V" H 1415 6673 50  0000 C CNN
F 2 "" H 1400 6500 50  0001 C CNN
F 3 "" H 1400 6500 50  0001 C CNN
	1    1400 6500
	1    0    0    -1  
$EndComp
Wire Wire Line
	1300 6550 1400 6550
Wire Wire Line
	1400 6550 1400 6500
$Comp
L power:GND #PWR022
U 1 1
P 1400 6800
F 0 "#PWR022" H 1400 6550 50  0001 C CNN
F 1 "GND" H 1405 6627 50  0000 C CNN
F 2 "" H 1400 6800 50  0001 C CNN
F 3 "" H 1400 6800 50  0001 C CNN
	1    1400 6800
	1    0    0    -1  
$EndComp
Wire Wire Line
	1300 6650 1400 6650
Wire Wire Line
	1400 6650 1400 6750
Wire Wire Line
	1300 6750 1400 6750
Connection ~ 1400 6750
Wire Wire Line
	1400 6750 1400 6800
Text Notes 650  6400 0    50   ~ 0
+5V ONLY
$Comp
L power:+5V #PWR0164
U 1 1
P 1750 7250
F 0 "#PWR0164" H 1750 7100 50  0001 C CNN
F 1 "+5V" H 1765 7423 50  0000 C CNN
F 2 "" H 1750 7250 50  0001 C CNN
F 3 "" H 1750 7250 50  0001 C CNN
	1    1750 7250
	1    0    0    -1  
$EndComp
$Comp
L power:+5V #PWR0165
U 1 1
P 3050 6900
F 0 "#PWR0165" H 3050 6750 50  0001 C CNN
F 1 "+5V" H 3065 7073 50  0000 C CNN
F 2 "" H 3050 6900 50  0001 C CNN
F 3 "" H 3050 6900 50  0001 C CNN
	1    3050 6900
	1    0    0    -1  
$EndComp
Wire Wire Line
	9450 1700 9450 2000
Wire Wire Line
	9550 2000 9450 2000
Connection ~ 9450 2000
Wire Wire Line
	9450 2000 9450 2050
Wire Wire Line
	9450 3200 9450 3700
NoConn ~ 9550 3300
$EndSCHEMATC
